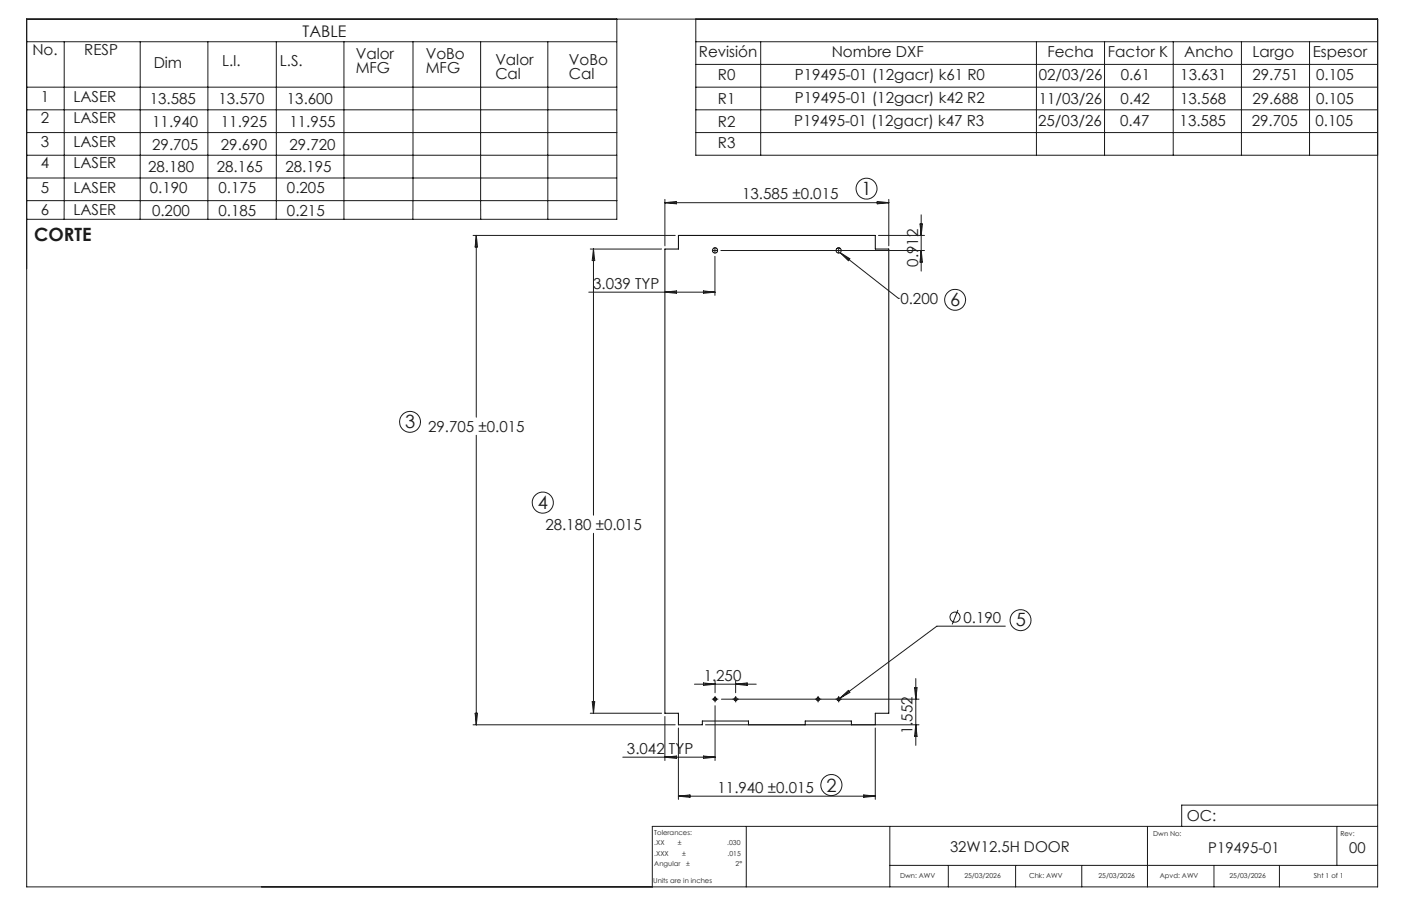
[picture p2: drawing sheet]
<svg xmlns="http://www.w3.org/2000/svg" width="432mm" height="279mm" viewBox="0 0 432 279" stroke-linecap="round" stroke-linejoin="round" font-family="sans-serif">
<g fill="none" stroke="#000" stroke-width=".31">
<path d="M209.1 72.6h60.7v4.2h4.1v143.2h-4.1v3.5h-7.4v-1.1h-14.2v1.1h-17.5v-1.1h-14.2v1.1h-7.4v-3.5h-4.2v-143.2h4.2z"/>
<circle cx="220.4" cy="77.2" r=".79"/>
<circle cx="258.5" cy="77.2" r=".79"/>
<circle cx="220.4" cy="215.6" r=".49"/>
<circle cx="226.7" cy="215.6" r=".49"/>
<circle cx="252.1" cy="215.6" r=".49"/>
<circle cx="258.5" cy="215.6" r=".49"/>
</g>
<g fill="none" stroke="#191924" stroke-width=".31">
<path d="M8.2 5.9h416.4v267.6h-416.4zM8.2 12.9h181.9M19.8 12.9v54.7M43.2 12.9v54.7M64.1 12.9v54.7M85.2 12.9l-.1 54.7M106 12.9v54.7M127.3 12.9l-.1 54.7M148.1 12.9l.1 54.7M168.8 12.9v54.7M190.1 5.9v61.7h-181.9M214.5 12.9h210.1"/>
<path d="M214.5 5.9v42h210.1M214.5 19.9h210.1M234.5 12.9v35M319.4 12.9v35M340.4 12.9v35M361.6 12.9v35M382.6 12.9v35M403.6 12.9v35M8.2 26.9h181.9M8.2 33.9h181.9M214.5 26.9h210.1M214.5 33.9h210.1"/>
<path d="M8.2 40.9h181.9M8.2 47.9h181.9M8.2 54.9h181.9M214.5 40.9h210.1M8.2 61.9h181.9M145.8 72.6h62.3M146.8 72.6v56.1M146.8 72.6l.4 3.6h-.8zM181.9 76.8h22M182.9 76.8v82.1M182.9 76.8l.4 3.6h-.8zM204.9 61.5v14.3"/>
<path d="M204.9 62.5h69M204.9 62.5l3.6-.4v.8zM219.6 77.3h1.6M220.3 76.4v1.6M220.3 79.1v12M222.2 77.3h62.7M258.5 76.4v1.6M258.9 77.9l3 1.9-.4 .6zM258.9 77.9l18 14.1M270.4 62.1l3.5 .4-3.5 .4zM270.8 72.6h14.1M273.9 61.5v14.3"/>
<path d="M283.6 69.1h.7l-.4 3.5zM283.9 66.3v17.3M283.9 77.3l.4 3.5h-.7zM181.5 90.1h38.8M204.9 90.1l3.6-.4v.8zM216.8 89.7l3.5 .4-3.5 .4zM276.9 92h.1M146.8 134.2v89.3M182.9 164.5v55.5M295.2 188.1l-1.7 4.4M309.8 193.1h-21.1l-29.8 22.2M146.4 220h.8l-.4 3.5z"/>
<path d="M181.9 220h22M182.5 216.4h.8l-.4 3.6zM214 211h19.1M216.8 210.6l3.6 .4-3.6 .4zM219.9 215.6h1M220.4 210v3.6M220.4 215.1v1M220.4 217.6v16.9M222.4 215.6h60.8M226.7 210v3.6M226.7 215.1v1M226.7 211l3.6-.4v.8z"/>
<path d="M252.1 215.1v1M258.5 215.1v1M258.9 215.3l-.8 .6M258.9 215.3l2.6-2.4 .4 .6zM281.9 212.1h.7l-.3 3.5zM282.3 209.3v20.6M145.8 223.5h62.3M191.9 233.5h28.5M204.9 220.9v13.6M204.9 233.5l3.6-.3v.7zM209.1 224.5v22M216.8 233.2l3.6 .3-3.6 .4z"/>
<path d="M217.5 223.5h65.7M269.8 224.5v22M282.3 223.5l.3 3.6h-.7zM209.1 245.5h60.7M209.1 245.5l3.6-.4v.8zM230 254.8v18.7M266.2 245.1l3.6 .4-3.6 .4zM274.2 254.8v18.7M353.7 254.8v18.7M412 254.8v12.1M424.6 254.8h-223.6v18.7M424.6 248.3h-60.4v6.5"/>
<path d="M274.2 266.9h150.4M292.3 266.9v6.6M313 266.9v6.6M333.4 266.9v6.6M374.2 266.9v6.6M394.3 266.9v6.6"/>
<circle cx="267.1" cy="58.2" r="3.2"/>
<circle cx="294.4" cy="92.5" r="3.2"/>
<circle cx="126.4" cy="130.1" r="3.2"/>
<circle cx="167.3" cy="155" r="3.3"/>
<circle cx="294.4" cy="190.3" r="1.55"/>
<circle cx="314.6" cy="191.2" r="3.2"/>
<circle cx="256.2" cy="242.1" r="3.3"/>
</g>
<g fill="none" stroke="#191924" stroke-width=".31" stroke-dasharray="15.2 1.3 1.3 1.3" stroke-linecap="butt">
<path d="M219.9 215.6h-.5M220.4 215.1v-.5M220.4 216.1v.5M220.9 215.6h.5M226.2 215.6h-.4M226.7 215.1v-.5M226.7 216.1v.5M227.2 215.6h.5M251.6 215.6h-.4M252.1 215.1v-.5M252.1 216.1v.5M252.6 215.6h.5"/>
<path d="M258 215.6h-.5M258.5 215.1v-.5M258.5 216.1v.5M259 215.6h.5"/>
</g>
<path d="M258.9 77.9l3 1.9-.4 .6z" fill="#191924"/>
<g font-size="5.6" fill="#191924">
<text x="265.5" y="60.1">1</text>
<text x="10.5" y="74.3">CORTE</text>
<text x="292.9" y="94.4">6</text>
<text x="124.9" y="132">3</text>
<text x="165.7" y="156.9">4</text>
<text x="313.1" y="193.2">5</text>
<text x="254.7" y="244.1">2</text>
</g>
<text font-size="4.9" fill="#191924" x="93.3" y="11.4">TABLE</text>
<g font-size="4.7" fill="#191924">
<text x="10" y="17">No.</text>
<text x="26" y="17">RESP</text>
<text x="215.4" y="17.6">Revisión</text>
<text x="256.3" y="17.6">Nombre DXF</text>
<text x="322.8" y="17.5">Fecha</text>
<text x="341.5" y="17.5">Factor K</text>
<text x="365" y="17.5">Ancho</text>
<text x="386" y="17.5">Largo</text>
<text x="404.6" y="17.5">Espesor</text>
<text x="47.4" y="20.9">Dim</text>
<text x="68.4" y="20.4">L.I.</text>
<text x="86.3" y="20.4">L.S.</text>
<text x="109.6" y="18.1">Valor</text>
<text x="109.6" y="22.6">MFG</text>
<text x="131.2" y="18.1">VoBo</text>
<text x="131.2" y="22.6">MFG</text>
<text x="152.7" y="20">Valor</text>
<text x="175.3" y="20">VoBo</text>
<text x="152.7" y="24.5">Cal</text>
<text x="175.3" y="24.5">Cal</text>
<text x="221.3" y="24.6">R0</text>
<text x="245" y="24.6">P19495-01 (12gacr) k61 R0</text>
<text x="320.2" y="24.7">02/03/26</text>
<text x="345.4" y="24.7">0.61</text>
<text x="363.8" y="24.7">13.631</text>
<text x="386" y="24.7">29.751</text>
<text x="405.7" y="24.7">0.105</text>
<text x="12.6" y="31.3">1</text>
<text x="22.6" y="31.3">LASER</text>
<text x="46.1" y="32">13.585</text>
<text x="67.3" y="32">13.570</text>
<text x="88.4" y="32">13.600</text>
<text x="221.3" y="32.1">R1</text>
<text x="245" y="31.8">P19495-01 (12gacr) k42 R2</text>
<text x="320.2" y="32">11/03/26</text>
<text x="345.4" y="32">0.42</text>
<text x="363.7" y="32">13.568</text>
<text x="386" y="32">29.688</text>
<text x="405.6" y="32">0.105</text>
<text x="12.6" y="38">2</text>
<text x="22.6" y="38">LASER</text>
<text x="46.9" y="39.2">11.940</text>
<text x="68.1" y="39.2">11.925</text>
<text x="89.2" y="39.2">11.955</text>
<text x="221.3" y="39.1">R2</text>
<text x="244.8" y="38.8">P19495-01 (12gacr) k47 R3</text>
<text x="320" y="39">25/03/26</text>
<text x="345.2" y="39">0.47</text>
<text x="363.6" y="39">13.585</text>
<text x="385.8" y="39">29.705</text>
<text x="405.5" y="39">0.105</text>
<text x="12.6" y="45.4">3</text>
<text x="22.6" y="45.4">LASER</text>
<text x="46.9" y="46.1">29.705</text>
<text x="68.1" y="46.1">29.690</text>
<text x="89.2" y="46.1">29.720</text>
<text x="221.3" y="45.8">R3</text>
<text x="12.6" y="51.9">4</text>
<text x="22.6" y="51.9">LASER</text>
<text x="45.7" y="53.2">28.180</text>
<text x="66.8" y="53.2">28.165</text>
<text x="88" y="53.2">28.195</text>
<text x="12.6" y="59.5">5</text>
<text x="22.6" y="59.5">LASER</text>
<text x="46.2" y="59.6">0.190</text>
<text x="67.3" y="59.6">0.175</text>
<text x="88.5" y="59.6">0.205</text>
<text x="228.7" y="61.5">13.585 ±0.015</text>
<text x="12.6" y="66.2">6</text>
<text x="22.6" y="66.2">LASER</text>
<text x="46.9" y="66.7">0.200</text>
<text x="67.3" y="66.7">0.185</text>
<text x="88.5" y="66.7">0.215</text>
<text x="282.9" y="82.3" transform="rotate(-90 282.9 82.3)">0.912</text>
<text x="182.8" y="89.1">3.039 TYP</text>
<text x="277.5" y="93.7">0.200</text>
<text x="132" y="133.2">29.705 ±0.015</text>
<text x="168.1" y="163.4">28.180 ±0.015</text>
<text x="296.9" y="192">0.190</text>
<text x="216.9" y="210">1.250</text>
<text x="281.3" y="226.4" transform="rotate(-90 281.3 226.4)">1.552</text>
<text x="193.2" y="232.5">3.042 TYP</text>
<text x="221.2" y="244.5">11.940 ±0.015</text>
<text x="365.8" y="253.1">OC:</text>
</g>
<g font-size="4.6" fill="#191924">
<text x="292.8" y="262.7">32W12.5H DOOR</text>
<text x="372.4" y="263">P19495-01</text>
<text x="415.9" y="263">00</text>
</g>
<g font-size="2.1" fill="#191924">
<text x="201.7" y="257.6">Tolerances:</text>
<text x="355.4" y="257.8">Dwn No:</text>
<text x="413.1" y="257.8">Rev:</text>
<text x="201.7" y="260.7">.XX</text>
<text x="201.7" y="263.9">.XXX</text>
<text x="208.9" y="260.7">±</text>
<text x="210.2" y="263.9">±</text>
<text x="224.1" y="260.7">.030</text>
<text x="224.3" y="263.9">.015</text>
<text x="201.7" y="267">Angular</text>
<text x="211.5" y="267">±</text>
<text x="226.7" y="267">2°</text>
<text x="201.3" y="272.3">Units are in inches</text>
<text x="277.4" y="270.7">Dwn: AWV</text>
<text x="297.2" y="270.7">25/03/2026</text>
<text x="317.2" y="270.7">Chk: AWV</text>
<text x="338.6" y="270.7">25/03/2026</text>
<text x="357.5" y="270.7">Apvd: AWV</text>
<text x="378.9" y="270.7">25/03/2026</text>
<text x="404.9" y="270.7">Sht 1 of 1</text>
</g>
</svg>
